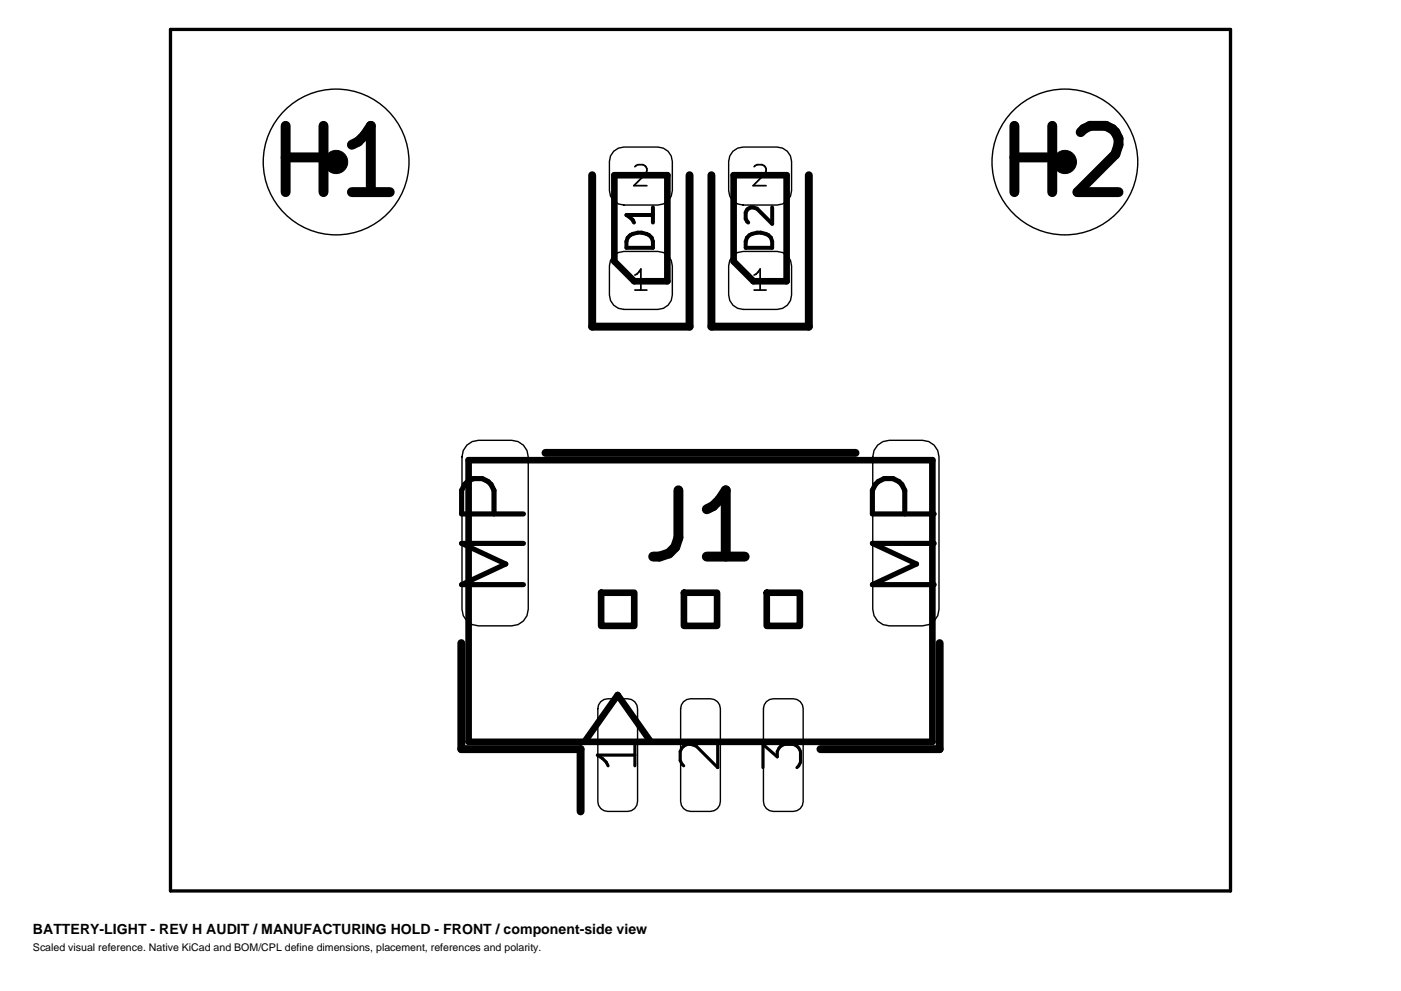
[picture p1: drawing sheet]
<svg xmlns="http://www.w3.org/2000/svg" width="420mm" height="297mm" viewBox="0 0 420 297" stroke-linecap="round" stroke-linejoin="round" font-family="sans-serif">
<path d="M184.2 52.5h15.9v31.8h-10l-5.9-6zM219.9 52.5h15.9v31.8h-9.9l-6-6zM140.5 137.9h139v84.4h-139zM180.2 177.6h9.9v10h-9.9zM205 177.6h10v10h-10zM229.9 177.6h9.9v10h-9.9zM175.2 222.3l10-14 9.9 14" fill="none" stroke="#000" stroke-width="2"/>
<g fill="none" stroke="#000" stroke-width=".42">
<path d="M184 45.3l1.4-.9 1.6-.3h10.2a4.3 4.3 0 0 1 4.4 4.3v8.7a4.3 4.3 0 0 1-4.4 4.4h-10.2a4.3 4.3 0 0 1-4.3-4.4v-8.7l.3-1.6zM219.7 45.3l1.4-.9 1.7-.3h10.2a4.3 4.3 0 0 1 4.3 4.3v8.7a4.3 4.3 0 0 1-4.3 4.4h-10.2a4.3 4.3 0 0 1-4.4-4.4v-8.7l.4-1.6zM184 76.6l1.4-.9 1.6-.3h10.2a4.3 4.3 0 0 1 4.4 4.3v8.7a4.3 4.3 0 0 1-4.4 4.3h-10.2a4.3 4.3 0 0 1-4.3-4.3v-8.7l.3-1.7zM219.7 76.6l1.4-.9 1.7-.3h10.2a4.3 4.3 0 0 1 4.3 4.3v8.7a4.3 4.3 0 0 1-4.3 4.3h-10.2a4.3 4.3 0 0 1-4.4-4.3v-8.7l.4-1.7zM140 133.4l1.6-1.1 1.9-.3h9.9a5 5 0 0 1 5 4.9v45.7a5 5 0 0 1-5 5h-9.9a5 5 0 0 1-5-5v-45.7l.4-1.9zM263.1 133.4l1.6-1.1 1.9-.3h9.9a5 5 0 0 1 5 4.9v45.7a5 5 0 0 1-5 5h-9.9a5 5 0 0 1-5-5v-45.7l.4-1.9zM180.1 210.3l1-.7 1.1-.2h6a2.98 2.98 0 0 1 2.9 3v27.8a2.98 2.98 0 0 1-2.9 3h-6a2.98 2.98 0 0 1-3-3v-27.8l.2-1.1zM204.9 210.3l1-.7 1.1-.2h6a2.98 2.98 0 0 1 3 3v27.8a2.98 2.98 0 0 1-3 3h-6a2.98 2.98 0 0 1-3-3v-27.8l.3-1.1zM229.7 210.3l1-.7 1.1-.2h6a2.98 2.98 0 0 1 3 3v27.8a2.98 2.98 0 0 1-3 3h-6a2.98 2.98 0 0 1-2.9-3v-27.8l.2-1.1z"/>
<circle cx="100.8" cy="48.5" r="21.8"/>
<circle cx="319.2" cy="48.5" r="21.8"/>
</g>
<path d="M177.5 52.5v45.4h29.2v-45.4M213.3 52.5v45.4h29.2v-45.4M163.5 135.7h93M138.3 192.7v31.8h35.8v18.7M281.7 192.7v31.8h-35.8" fill="none" stroke="#000" stroke-width="2.4"/>
<path d="M51.1 8.8h317.8v258.2h-317.8z" fill="none" stroke="#000" stroke-width=".99"/>
<g font-size="27.7">
<text x="78.4" y="62.9">H1</text>
<text x="296.9" y="62.9">H2</text>
<text x="190.5" y="172.2">J1</text>
</g>
<g font-size="25.8">
<text x="160" y="180.1" transform="rotate(-90 160 180.1)">MP</text>
<text x="283.2" y="180.1" transform="rotate(-90 283.2 180.1)">MP</text>
</g>
<g font-size="15.7">
<text x="192.2" y="231.9" transform="rotate(-90 192.2 231.9)">1</text>
<text x="217" y="231.9" transform="rotate(-90 217 231.9)">2</text>
<text x="241.9" y="231.9" transform="rotate(-90 241.9 231.9)">3</text>
</g>
<g font-size="11.1">
<text x="197.9" y="77.2" transform="rotate(-90 197.9 77.2)">D1</text>
<text x="233.6" y="77.2" transform="rotate(-90 233.6 77.2)">D2</text>
</g>
<g font-size="8.8">
<text x="189" y="56.7">2</text>
<text x="224.7" y="56.7">2</text>
<text x="189" y="88">1</text>
<text x="224.7" y="88">1</text>
</g>
<text font-size="4.2" x="9.9" y="280.1">BATTERY-LIGHT - REV H AUDIT / MANUFACTURING HOLD - FRONT / component-side view</text>
<text font-size="3.2" x="9.9" y="285.1">Scaled visual reference. Native KiCad and BOM/CPL define dimensions, placement, references and polarity.</text>
</svg>
